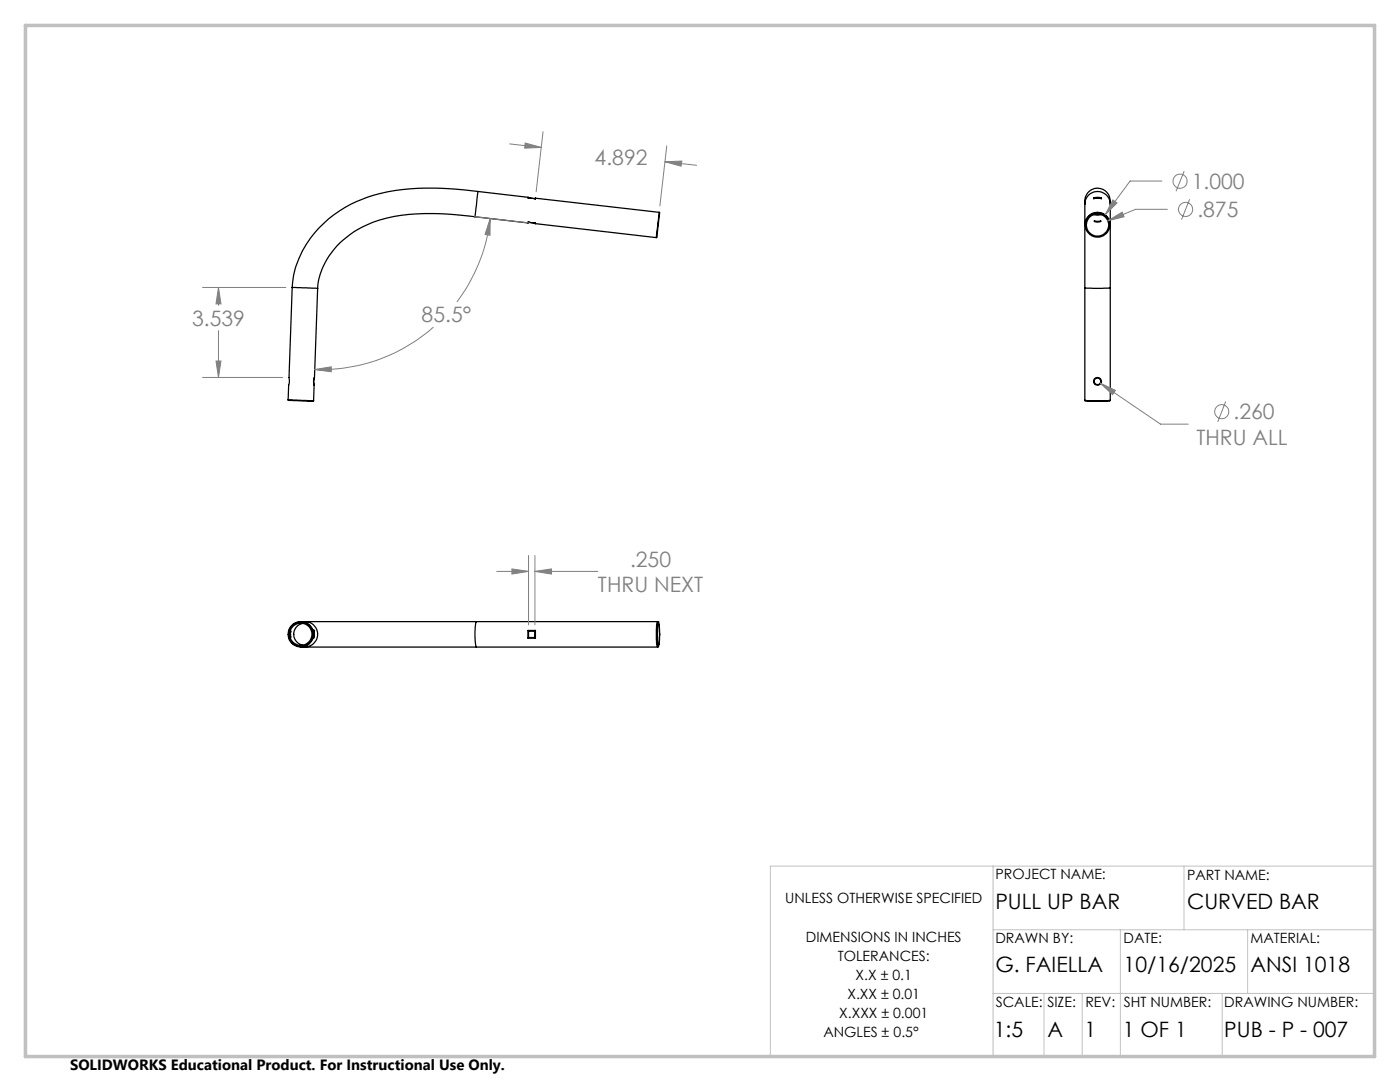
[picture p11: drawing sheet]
<svg xmlns="http://www.w3.org/2000/svg" width="279mm" height="216mm" viewBox="0 0 279 216" stroke-linecap="round" stroke-linejoin="round" font-family="sans-serif">
<g fill="none" stroke="#000" stroke-width=".25">
<path d="M95.4 38.2a55.6 55.6 0 0 0-19.6 .4 22.6 22.6 0 0 0-16.9 15.1l-.6 3.7M95.4 38.2l-.6 5.1M95.4 38.2l10 1.2M105.4 39.4l.1 .1M105.4 39.5l1.5 .2M105.4 39.4v.1M105.5 39.5h.1M106.8 39.6h.1M106.9 39.5l-.1 .1M106.9 39.5v.2M106.9 39.5l24.7 2.9M218.3 39.5v.2l.4-.2 1.1 .2v-.2"/>
<path d="M218.3 39.5l.7-.1 .8 .1M218.3 39.5h.1M218.4 39.5v.1M218.4 39.5h1.3M218.4 39.6h.1M219.7 39.5v.1M219.7 39.6h.1M219.8 39.5h-.1M58.3 57.4l-.6 18.9-.1 .5-.1 3M58.3 57.4l5.1 .1M63.4 57.5l-.6 17.9-.2 .6 .1 .8M94.8 43.3a51.1 51.1 0 0 0-17.7 .2 17.9 17.9 0 0 0-13.2 11.1l-.4 1.6-.1 1.3"/>
<path d="M94.8 43.3l10.6 1.2M105.4 44.3l1.5 .2M105.4 44.3v.2M105.5 44.4l-.1 .1M105.5 44.4h.1M106.8 44.5l.1 .1M106.9 44.6l24.1 2.8M106.9 44.5v.1M131.6 42.4l.1 .1-.7 4.9M131.6 42.4l-.6 5M216.5 40.2a2.54 2.54 0 0 1 2.5-2.6 2.54 2.54 0 0 1 2.6 2.6M216.5 40.1v.6"/>
<path d="M216.5 44.9v12.5M216.5 40.7v4.2a2.54 2.54 0 0 1 2.5-2.5 2.54 2.54 0 0 1 2.6 2.5v-4.2M216.5 40.7a2.54 2.54 0 0 1 2.5-2.5 2.54 2.54 0 0 1 2.6 2.5M216.5 57.4l1.6 .1 3.5-.1M216.5 57.4v22.5M218.3 42.8l.7 .1 .8-.1M218.4 44.1l.4 .1 .9-.1v.1l-.9 .1-.4-.1zM221.6 44.9v12.5M221.6 40.1v.6M221.6 57.4v22.5M57.5 79.8l.1 .1 4.8 .2 .2-.1M57.5 79.8l5.1 .2"/>
<path d="M62.7 76.8l-.1 3.2M62.7 75.4l-.1 .7 .1 .7M216.5 79.9v.1M216.5 79.9l1.6 .1 3.5-.1M216.6 80l2.1 .1 2.7-.1M219.7 76.1v.1M221.6 79.9l-.1 .1M58 125.9l.1 1.3-.2-.4zM60 124a2.54 2.54 0 0 0-2.5 2.6 2.54 2.54 0 0 0 2.5 2.5M60 124a2.54 2.54 0 0 1 2.6 2.6 2.54 2.54 0 0 1-2.6 2.5M60 124h.9M60 129.1h.9"/>
<path d="M60.4 124.4a2.21 2.21 0 0 0-1.8 2.2 2.21 2.21 0 0 0 1.9 2.1M60.9 129.1h34.2M60.9 124h34.2M60.9 124a2.54 2.54 0 0 1 2.5 2.6 2.54 2.54 0 0 1-2.5 2.5M62.6 125.8a1.87 1.87 0 0 1 0 1.6l.1-.6zM62.6 125.8h.1M95.1 124a11.5 11.5 0 0 0 0 5.1M95.1 124h36.2M95.1 129.1h36.2M105.4 125.8v1.5M105.4 125.8l.1 .1M105.4 125.8h1.5"/>
<path d="M105.4 127.3h1.5M105.5 127.2l-.1 .1M105.5 125.9v1.3M105.5 127.2h1.3M105.5 125.9h1.3M106.8 127.2l.1 .1M106.8 125.9v1.3M106.9 125.8v1.5M106.9 125.8l-.1 .1M131.3 124l.1 .2M131.3 124h.1M131.3 124a11.5 11.5 0 0 0 0 5.1"/>
<path d="M131.3 124.1a10.9 10.9 0 0 1 .1 4.9 11.6 11.6 0 0 1-.1-4.9zM131.3 124.4a8.8 8.8 0 0 1 0 4.4 10 10 0 0 1 0-4.4zM131.4 129l-.1 .1"/>
<circle cx="219" cy="44.9" r="2.44"/>
<circle cx="219" cy="44.9" r="2.22"/>
<circle cx="219" cy="76.1" r=".66"/>
<circle cx="219" cy="76.1" r=".78"/>
<circle cx="60" cy="126.6" r="2.21"/>
<circle cx="60" cy="126.6" r="2.43"/>
</g>
<g fill="none" stroke="#808080" stroke-width=".2">
<path d="M101.7 28.7l6.3 .7M104.8 28.5l3.2 .9-3.3 .2zM108.4 26.3l-1.4 12M132.7 32.3l3.4-.2-.2 1.1zM132.7 32.3l6.3 .7M133.1 29.1l-1.4 12M222.1 39.9l.8 .6-2.3 2.4zM231.9 36.1h-6.4l-4.9 6.8M236.3 34.1l-1.6 4.1M237.4 39.8l-1.6 4M40.4 57.4h16.6M43.6 57.4l.5 3.2h-1z"/>
<path d="M43.6 57.4v3.5M94.7 43.3l10.9 1.2M97.8 43.6v3.4l-1-.2zM97.8 43.6a34.2 34.2 0 0 1-6.6 16.7M221.1 44.1l2.8-1.8 .4 1zM233 41.8h-6.4l-5.5 2.3M40.4 75.3h16M43.1 72h1l-.5 3.3zM43.6 66v9.3M62.8 73.7l3.3-.5v1zM86.5 65.3a33.8 33.8 0 0 1-23.7 8.4M219.6 76.4l3 1.5-.6 .8z"/>
<path d="M219.6 76.4l12 8.2h5.5M244.6 80.1l-1.6 4.1M99.1 114h6.4M102.2 113.5l3.3 .5-3.3 .5zM105.5 110.8v13.9M106.8 114l3.3-.5v1zM106.8 110.8v13.9M106.8 114h12.5"/>
<circle cx="235.5" cy="36.1" r="1.42"/>
<circle cx="236.6" cy="41.8" r="1.41"/>
<circle cx="243.8" cy="82.1" r="1.41"/>
</g>
<path d="M198.2 172.8v38.1M236.3 172.8v12.7M274.4 172.8h-120.7v38.1M198.2 185.5h76.2M198.2 198.2h76.2M208.4 198.2v12.7M216 198.2v12.7M223.6 185.5v25.4M243.9 198.2v12.7M249 185.5v12.7" fill="none" stroke="#c0c0c0" stroke-width=".2"/>
<path d="M5.1 5.1h269.2v205.7h-269.2z" fill="none" stroke="#c0c0c0" stroke-width=".7"/>
<path d="M62.8 73.7l3.3-.5v1zM97.8 43.6v3.4l-1-.2zM43.6 57.4l.5 3.2h-1zM43.1 72h1l-.5 3.3zM132.7 32.3l3.4-.2-.2 1.1zM104.8 28.5l3.2 .9-3.3 .2zM222.1 39.9l-1.5 3 2.3-2.4zM221.1 44.1l3.2-.8-.4-1zM219.6 76.4l2.4 2.3 .6-.8zM106.8 114l3.3-.5v1zM102.2 113.5l3.3 .5-3.3 .5z" fill="#808080"/>
<g font-size="4.2" fill="#808080">
<text x="118.7" y="32.8">4.892</text>
<text x="237.9" y="37.7">1.000</text>
<text x="239" y="43.3">.875</text>
<text x="38.3" y="65">3.539</text>
<text x="84.1" y="64.3">85.5°</text>
<text x="246.2" y="83.7">.260</text>
<text x="238.8" y="88.8">THRU ALL</text>
<text x="125.7" y="113.1">.250</text>
<text x="119.3" y="118.1">THRU NEXT</text>
</g>
<g font-size="4.2">
<text x="198.7" y="181.5">PULL UP BAR</text>
<text x="236.9" y="181.5">CURVED BAR</text>
<text x="198.7" y="194">G. FAIELLA</text>
<text x="224.2" y="194">10/16/2025</text>
<text x="249.6" y="194">ANSI 1018</text>
<text x="198.3" y="207">1:5</text>
<text x="209.1" y="207">A</text>
<text x="216.4" y="207">1</text>
<text x="224.1" y="207">1 OF 1</text>
<text x="244.3" y="207">PUB - P - 007</text>
</g>
<text font-size="3" x="14" y="213.5">SOLIDWORKS Educational Product. For Instructional Use Only.</text>
<g font-size="2.8">
<text x="198.7" y="175.4">PROJECT NAME:</text>
<text x="236.9" y="175.6">PART NAME:</text>
<text x="156.7" y="180.2">UNLESS OTHERWISE SPECIFIED</text>
<text x="160.8" y="187.9">DIMENSIONS IN INCHES</text>
<text x="167.2" y="191.7">TOLERANCES:</text>
<text x="198.7" y="188.2">DRAWN BY:</text>
<text x="224.2" y="188.2">DATE:</text>
<text x="249.6" y="188.2">MATERIAL:</text>
<text x="170.8" y="195.5">X.X ± 0.1</text>
<text x="167.5" y="203.2">X.XXX ± 0.001</text>
<text x="169.1" y="199.3">X.XX ± 0.01</text>
<text x="198.7" y="200.9">SCALE:</text>
<text x="209" y="200.9">SIZE:</text>
<text x="216.6" y="200.9">REV:</text>
<text x="224.3" y="200.9">SHT NUMBER:</text>
<text x="244.3" y="200.9">DRAWING NUMBER:</text>
<text x="164.3" y="207">ANGLES ± 0.5°</text>
</g>
</svg>
